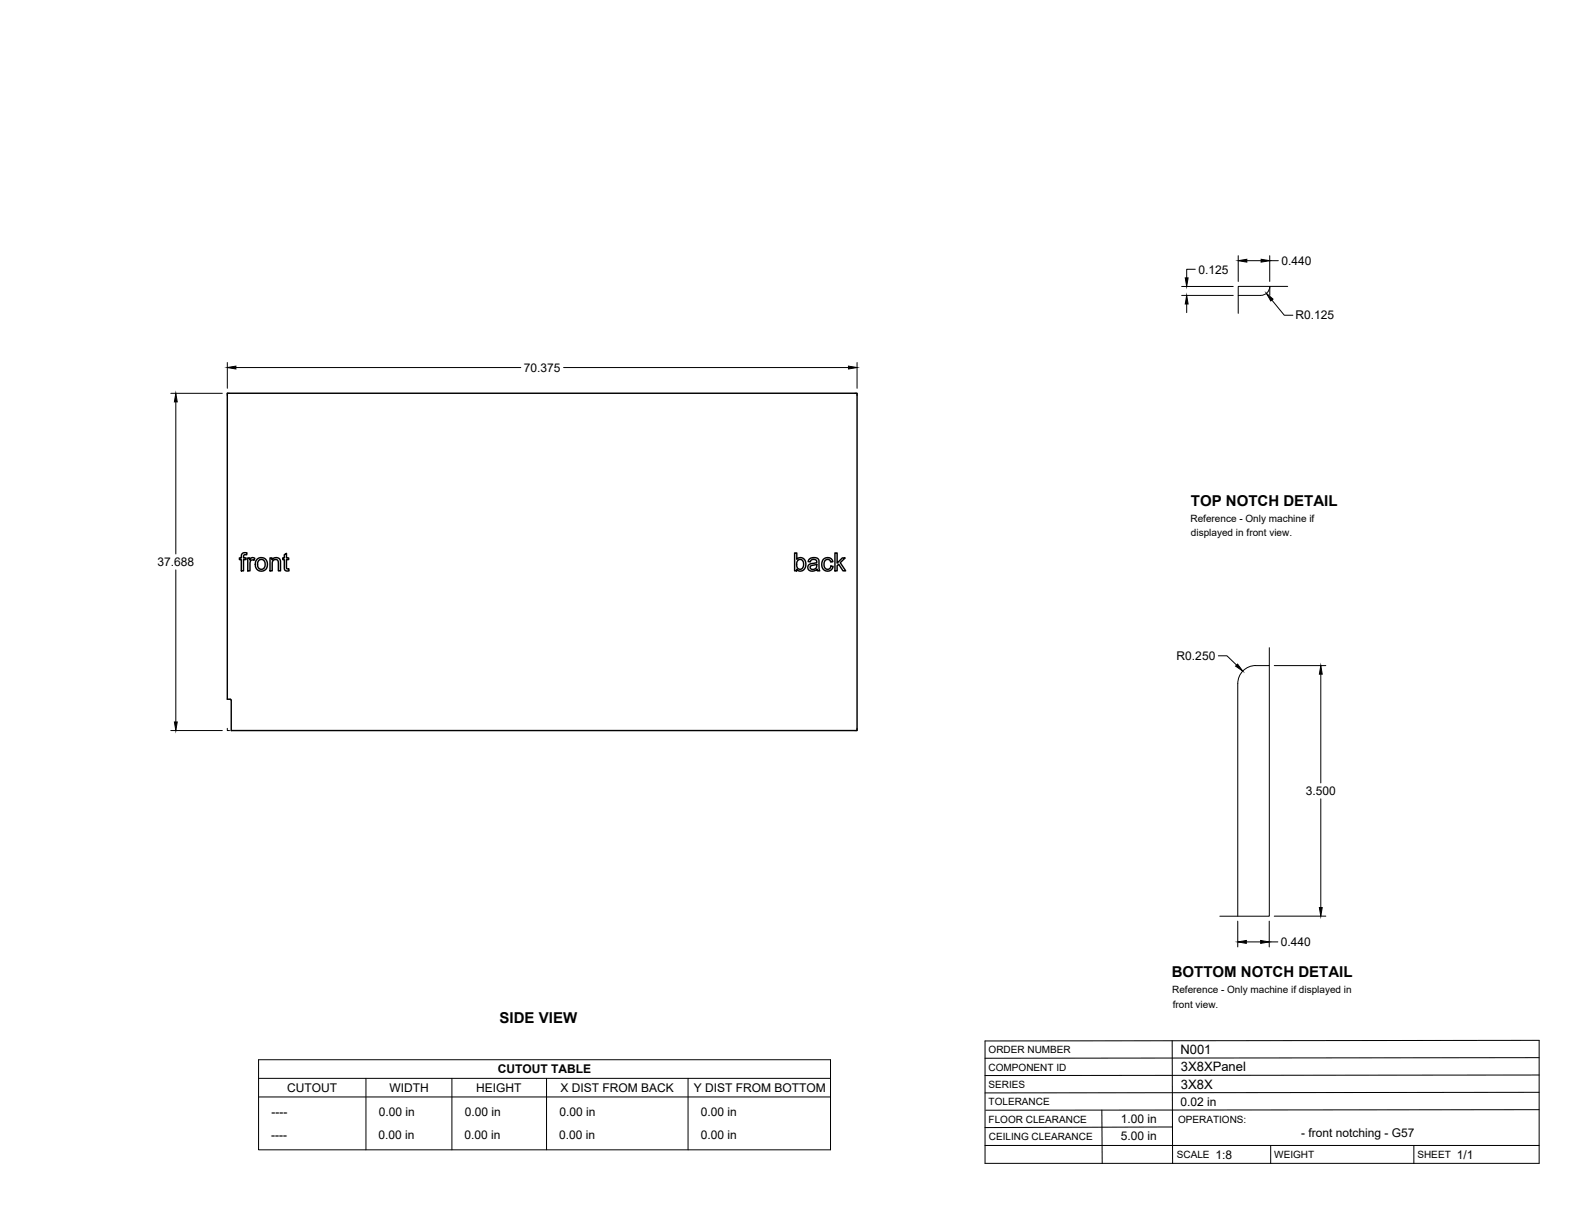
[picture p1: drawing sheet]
<svg xmlns="http://www.w3.org/2000/svg" width="559mm" height="432mm" viewBox="0 0 559 432" stroke-linecap="round" stroke-linejoin="round" font-family="sans-serif">
<!-- layer: Visible -->
<g fill="none" stroke="#000" stroke-width=".51">
<path d="M85.9 196.4l.8-.3 .9 .1-.1 .7a.72 .72 0 0 0-.8-.1 .72 .72 0 0 0-.3 .7v.5h.9v.5h-.9v4h-.8v-4h-.7v-.5h.7zM87.9 198h.7v.6a1.12 1.12 0 0 1 1.8-.5l-.3 .7a1.01 1.01 0 0 0-1.2 .1 1.01 1.01 0 0 0-.2 1.2v2.4h-.8zM91.2 198.5a2.31 2.31 0 0 1 3.7 1.6 2.31 2.31 0 0 1-3.5 2.1 2.87 2.87 0 0 1-.2-3.7zM91.8 198.9l.9-.4 .7 .2 .5 .5 .2 1.5-.8 1.2-1 .1-.7-.7-.2-1.2zM95.8 198h.7v.6a1.63 1.63 0 0 1 2-.7 1.63 1.63 0 0 1 1 1.8v2.8h-.7l-.1-3.5-.6-.5-1.1 .3-.4 .8v2.9h-.8zM100.9 196.8l.7-.5v1.7h.8v.5h-.8l.1 3.2 .7 .1 .2 .7-.6 .1a1.02 1.02 0 0 1-1.1-1.4v-2.7h-.6v-.5h.6zM281.9 196.2h.8v2.3a1.99 1.99 0 0 1 2.6-.2 1.99 1.99 0 0 1 .6 2.5l-.3 .8a1.75 1.75 0 0 1-3 .4v.5h-.7zM283.2 198.7l.3-.2a1.79 1.79 0 0 1 1.7 1.3 1.79 1.79 0 0 1-.7 2l-.6 .2-.7-.2a2.16 2.16 0 0 1-.5-2.2zM287.1 198.5l1.4-.7 1.3 .2 .5 .3 .3 .6 .2 3.6h-.8l-.1-.5a1.76 1.76 0 0 1-2 .7 1.76 1.76 0 0 1-1.3-1.6l.5-.8 1.8-.5a.68 .68 0 0 0 .9-.7 .68 .68 0 0 0-.9-.6 1.11 1.11 0 0 0-1.4 .9l-.8-.1zM292.1 198.5a1.96 1.96 0 0 1 1.9-.6 1.96 1.96 0 0 1 1.5 1.4l-.8 .1a1.26 1.26 0 0 0-1.6-.8 1.26 1.26 0 0 0-.7 1.6l.2 1.1 .5 .6a1.14 1.14 0 0 0 1.7-1l.8 .1-.4 .9a2.07 2.07 0 0 1-2.4 .6 2.07 2.07 0 0 1-1.3-2.2zM296.2 196.2h.8v3.6l1.9-1.8h1l-1.8 1.6 1.9 2.9h-.9l-1.5-2.3-.6 .5v1.8h-.8zM287.6 200.9l1.4-.5a.44 .44 0 0 1 .6-.1 .44 .44 0 0 1 .2 .5 1.2 1.2 0 0 1-1 1.2 1.2 1.2 0 0 1-1.4-.8z"/>
<path d="M81.6 248.1h-1v-108.6h223.5v119.7h-222.1v-10.7M81.7 248.1l.3 .4"/>
</g>
<!-- layer: Reference -->
<path d="M439.3 104.8h8M447.3 104.8a3.2 3.2 0 0 0 3.2-3.2v3.2M456.9 101.6h-17.6v9.6M81.4 139.5h-.8v.8M303.3 139.5h.8v.8M450.3 236.2a12.8 12.8 0 0 0-7.7 .6 6.4 6.4 0 0 0-3.4 5.7l-.1 82.6M450.3 229.8v95.3h-17.5M80.6 258.4v.8h.8M304.1 258.4v.8h-.8" fill="none" stroke="#000" stroke-width=".35"/>
<!-- layer: Titleblock -->
<path d="M349.5 369.3l196.6-.2v43.7h-196.6zM415.9 369.3l.1 43.5M546.1 375.3l-196.6 .2M390.9 393.9l.2 18.9M416 399.9l-66.5 .2M546.1 393.7l-196.3 .2M546.1 387.6l-196.6 .2M546.1 381.4l-196.6 .2M349.5 406.4h196.6M450.8 406.4v6.4M501.6 406.4v6.4" fill="none" stroke="#000" stroke-width=".36"/>
<!-- layer: Custom Tables -->
<path d="M91.7 376h203v32h-203zM91.7 382.6h203M91.7 389.2h203M129.8 382.6v25.4M160.3 382.6v25.4M193.9 382.6v25.4M244.1 382.6v25.4" fill="none" stroke="#000" stroke-width=".35"/>
<!-- layer: FD_Dimensions -->
<g fill="none" stroke="#000" stroke-width=".35">
<path d="M424.1 95.5h-3.1v3.1M439.3 90.7v9.2M442.4 92.5h5M450.5 90.7v9.2M450.5 92.5h3M419.2 104.8h18.3M419.2 101.6h18.3M421 107.9v3M451.3 106.5l4.4 5.3h3M60.6 139.6h18.3M80.6 128.6v9.2M83.7 130.4h101.1"/>
<path d="M200 130.4h101M304.1 128.6v9.2M62.4 142.6v54M62.4 202.2v54M432.3 232.7h3l3.4 3.3M452.1 236.2h18.3M468.6 239.2v38.6M60.6 259.2h18.3M468.6 283.4v38.6M439.1 326.8v9.2M442.2 334.2h5.1M450.3 326.8v9.2"/>
<path d="M450.3 334.2h3.1M452.1 325.1h18.3"/>
</g>
<g fill="#000" stroke="#000" stroke-width=".35">
<path d="M420.5 98.6h1l-.5 3zM439.3 92.5l3.1-.5v1zM447.4 92l3.1 .5-3.1 .5zM421 104.8l.5 3.1h-1zM449.3 104.1l2.4 2-.8 .7zM80.6 130.4l3.1-.5v1zM301 129.9l3.1 .5-3.1 .5zM62.4 139.6l.5 3h-1zM439.1 235.6l1.8 2.5-2.5-1.8zM468.6 236.2l.5 3h-1zM61.9 256.2h1l-.5 3zM439.1 334.2l3.1-.5v1z"/>
<path d="M447.3 333.7l3 .5-3 .5zM468.1 322h1l-.5 3.1z"/>
</g>
<g font-size="5.3">
<text x="422.6" y="179.5">TOP NOTCH DETAIL</text>
<text x="415.8" y="346.8">BOTTOM NOTCH DETAIL</text>
<text x="177.3" y="363.1">SIDE VIEW</text>
</g>
<g font-size="4.6">
<text x="418.8" y="373.8">N001</text>
<text x="419" y="380.1">3X8XPanel</text>
<text x="419" y="386.2">3X8X</text>
</g>
<g font-size="4.3">
<text x="454.6" y="94">0.440</text>
<text x="425.2" y="97">0.125</text>
<text x="459.6" y="113.3">R0.125</text>
<text x="185.8" y="131.9">70.375</text>
<text x="55.9" y="200.9">37.688</text>
<text x="417.5" y="234.2">R0.250</text>
<text x="463.3" y="282.1">3.500</text>
<text x="454.5" y="335.7">0.440</text>
<text x="176.6" y="380.8">CUTOUT TABLE</text>
<text x="101.9" y="387.4">CUTOUT</text>
<text x="138.2" y="387.4">WIDTH</text>
<text x="169" y="387.4">HEIGHT</text>
<text x="198.9" y="387.4">X DIST FROM BACK</text>
<text x="246.1" y="387.4">Y DIST FROM BOTTOM</text>
<text x="418.8" y="392.4">0.02 in</text>
<text x="96.3" y="396.1">----</text>
<text x="134.4" y="396.1">0.00 in</text>
<text x="164.9" y="396.1">0.00 in</text>
<text x="198.5" y="396.1">0.00 in</text>
<text x="248.7" y="396.1">0.00 in</text>
<text x="397.7" y="398.3">1.00 in</text>
<text x="96.2" y="404">----</text>
<text x="134.3" y="404">0.00 in</text>
<text x="164.8" y="404">0.00 in</text>
<text x="198.4" y="404">0.00 in</text>
<text x="248.6" y="404">0.00 in</text>
<text x="397.7" y="404.3">5.00 in</text>
<text x="461.7" y="403.3">- front notching - G57</text>
<text x="431.3" y="411.1">1:8</text>
<text x="516.9" y="411.1">1/1</text>
</g>
<g font-size="3.5">
<text x="422.4" y="185">Reference - Only machine if</text>
<text x="422.6" y="190.2">displayed in front view.</text>
<text x="415.9" y="352.4">Reference - Only machine if displayed in</text>
<text x="416.1" y="357.5">front view.</text>
<text x="350.8" y="373.6">ORDER NUMBER</text>
<text x="350.8" y="379.9">COMPONENT ID</text>
<text x="350.8" y="386.1">SERIES</text>
<text x="350.8" y="392.2">TOLERANCE</text>
<text x="350.8" y="398.4">FLOOR CLEARANCE</text>
<text x="418" y="398.4">OPERATIONS:</text>
<text x="350.8" y="404.4">CEILING CLEARANCE</text>
<text x="417.5" y="410.9">SCALE</text>
<text x="452.1" y="410.9">WEIGHT</text>
<text x="502.9" y="410.9">SHEET</text>
</g>
</svg>
